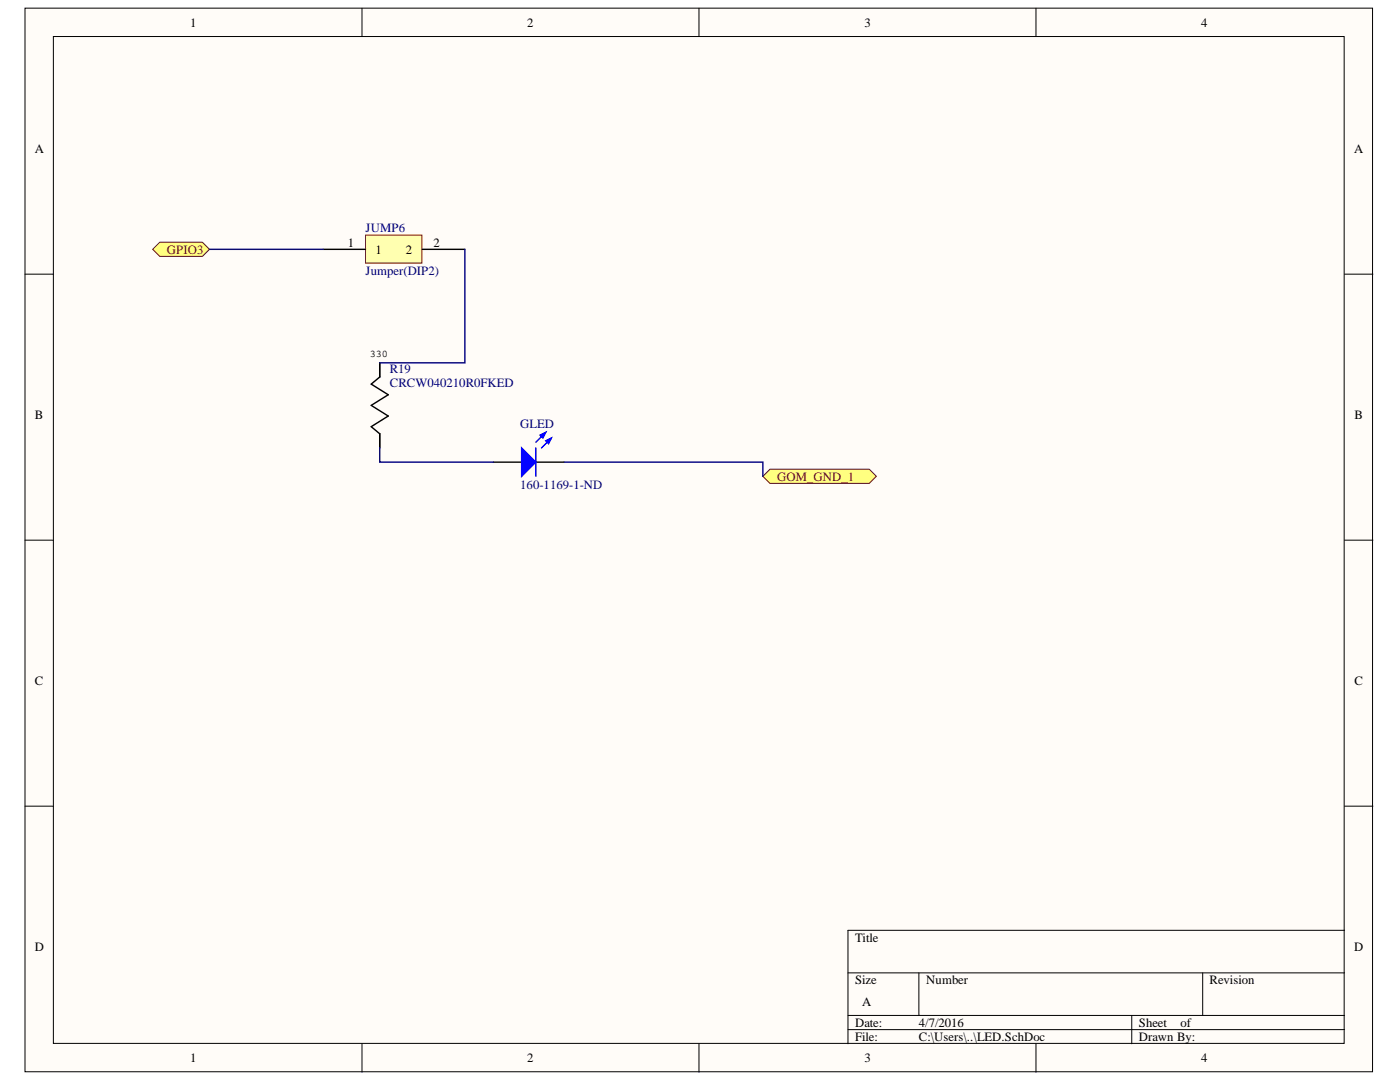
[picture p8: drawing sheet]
<svg xmlns="http://www.w3.org/2000/svg" width="279mm" height="216mm" viewBox="0 0 279 216" stroke-linecap="round" stroke-linejoin="round" font-family="sans-serif">
<g fill="#fffcf8" stroke="#000" stroke-width=".2">
<path d="M5 1.6h268.9v212.3h-268.9z"/>
<path d="M10.7 7.3h257.6v200.9h-257.6z"/>
</g>
<g fill="none" stroke="#000" stroke-width=".2">
<path d="M72.2 1.6v5.7M139.5 1.6v5.7M206.8 1.6v5.7M5 54.7h5.7M268.3 54.7h5.7M5 107.8h5.7M268.3 107.8h5.7M5 160.9h5.7M268.3 160.9h5.7M169.2 194.1h99.1M183.4 194.1v8.5M240 194.1v8.5"/>
<path d="M268.3 185.6h-99.1v22.7M72.2 208.3v5.6M139.5 208.3v5.6M169.2 202.6h99.1M169.2 205.4h99.1M206.8 208.3v5.6M225.9 202.6v5.7"/>
</g>
<path d="M98.4 92.2h5.7M106.9 92.2h5.7" fill="none" stroke="#000" stroke-width=".28"/>
<path d="M104.1 89.4l2.8 2.8-2.8 2.8z" fill="#00f"/>
<path d="M104.1 89.4l2.8 2.8-2.8 2.8zM108.9 86.3l-2 2M110 87.4l-1.9 2" fill="none" stroke="#00f" stroke-width=".28"/>
<path d="M108.9 88l1.1-.6-.5 1.1z" fill="#00f"/>
<path d="M108.9 88l1.1-.6-.5 1.1z" fill="none" stroke="#00f" stroke-width=".28"/>
<path d="M107.8 86.8l1.1-.5-.6 1.1z" fill="#00f"/>
<path d="M106.9 89.4v5.6M107.8 86.8l1.1-.5-.6 1.1z" fill="none" stroke="#00f" stroke-width=".28"/>
<path d="M75.8 72.4v2.8l-1.7 1.4 3.4 2.2-3.4 2.1 3.4 2.1-3.4 2.1 1.7 1.5v2.8" fill="none" stroke="#000" stroke-width=".28"/>
<path d="M75.8 89.4v2.8h22.6" fill="none" stroke="#000080" stroke-width=".28"/>
<g fill="#ffff80" stroke="#800000" stroke-width=".2">
<path d="M30.5 49.8l1.4-1.5h8.5l1.4 1.5-1.4 1.4h-8.5z" fill-rule="evenodd"/>
<path d="M152.2 95l1.5-1.4h19.8l1.4 1.4-1.4 1.5h-19.8z" fill-rule="evenodd"/>
</g>
<path d="M112.6 92.2h39.6v2.8" fill="none" stroke="#000080" stroke-width=".28"/>
<path d="M73 46.9h11.2v5.6h-11.2z" fill="#ffffb0" stroke="#800000" stroke-width=".2"/>
<path d="M64.5 49.8h8.5M84.3 49.8h8.5" fill="none" stroke="#000" stroke-width=".28"/>
<path d="M41.8 49.8h22.7M92.8 49.8v22.6h-17" fill="none" stroke="#000080" stroke-width=".28"/>
<g font-size="2.5">
<text x="38" y="5.3">1</text>
<text x="105.2" y="5.3">2</text>
<text x="172.5" y="5.3">3</text>
<text x="239.7" y="5.3">4</text>
<text x="6.9" y="30.4">A</text>
<text x="270.2" y="30.4">A</text>
<text x="69.4" y="49.2">1</text>
<text x="74.9" y="50.6">1</text>
<text x="81" y="50.6">2</text>
<text x="86.5" y="49.2">2</text>
<text x="6.9" y="83.5">B</text>
<text x="270.3" y="83.5">B</text>
<text x="6.9" y="136.6">C</text>
<text x="270.3" y="136.6">C</text>
<text x="6.9" y="189.7">D</text>
<text x="170.6" y="187.9">Title</text>
<text x="270.2" y="189.7">D</text>
<text x="170.6" y="196.4">Size</text>
<text x="184.8" y="196.4">Number</text>
<text x="241.4" y="196.4">Revision</text>
<text x="172.1" y="200.7">A</text>
<text x="170.6" y="204.9">Date:</text>
<text x="170.6" y="207.7">File:</text>
<text x="183.4" y="204.9">4/7/2016</text>
<text x="183.4" y="207.7">C:\Users\..\LED.SchDoc</text>
<text x="227.3" y="204.9">Sheet</text>
<text x="227.3" y="207.7">Drawn By:</text>
<text x="235.6" y="204.9">of</text>
<text x="38" y="212">1</text>
<text x="105.2" y="212">2</text>
<text x="172.5" y="212">3</text>
<text x="239.7" y="212">4</text>
</g>
<g font-size="2.5" fill="#000080">
<text x="73" y="46.3">JUMP6</text>
<text x="73" y="54.9">Jumper(DIP2)</text>
<text x="77.8" y="74.4">R19</text>
<text x="77.8" y="77.3">CRCW040210R0FKED</text>
<text x="103.8" y="85.5">GLED</text>
<text x="103.8" y="97.6">160-1169-1-ND</text>
</g>
<g font-size="2.5" fill="#800000">
<text x="33.3" y="50.6">GPIO3</text>
<text x="155.1" y="95.9">GOM_GND_1</text>
</g>
<text font-size="2" x="73.8" y="71.3">330</text>
</svg>
